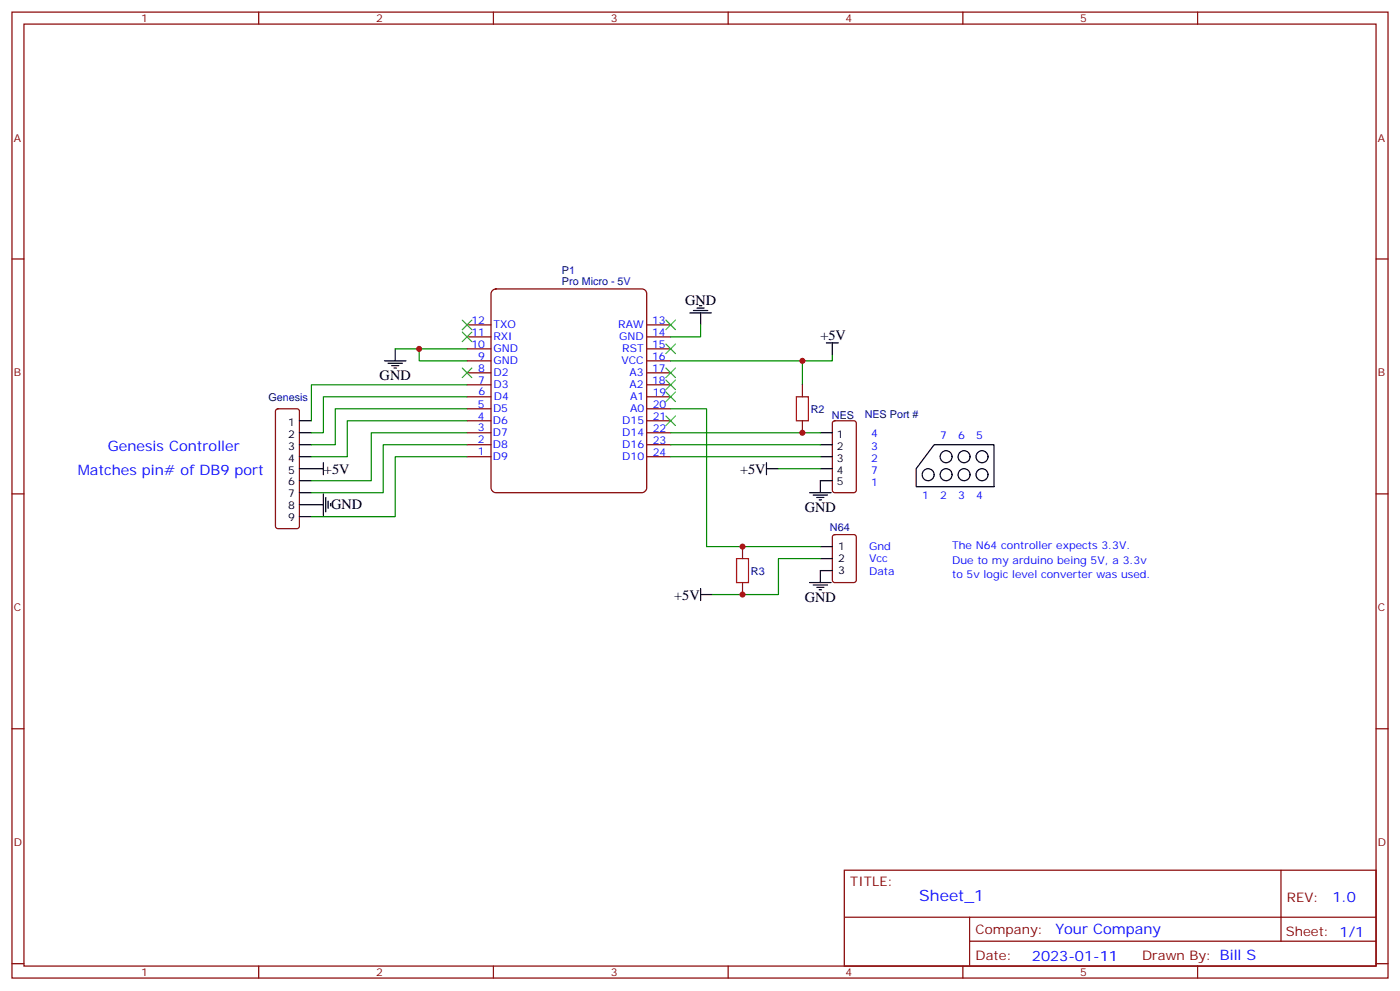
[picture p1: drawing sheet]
<svg xmlns="http://www.w3.org/2000/svg" width="412mm" height="292mm" viewBox="0 0 412 292" stroke-linecap="round" stroke-linejoin="round" font-family="sans-serif">
<g fill="none" stroke="#870000" stroke-width=".35">
<path d="M3.5 3.6h405.4v284.3h-405.4zM7.1 7.1h398.2v277.3h-398.2zM76.2 3.6v3.5M145.3 3.6v3.5M214.5 3.6v3.5M283.6 3.6v3.5M352.8 3.6v3.5M3.5 76.2h3.6M405.3 76.2h3.6M3.5 145.4h3.6M405.3 145.4h3.6M3.5 214.5h3.6"/>
<path d="M405.3 214.5h3.6M248.7 256.2h156.6v28.2h-156.6zM377.3 256.2v20.9M248.7 270h156.5M285.6 277.1h119.6M285.6 270v14.1M3.5 283.7h3.6M76.2 284.4v3.5M145.3 284.4v3.5M214.5 284.4v3.5M283.6 284.4v3.5M352.8 284.4v3.5"/>
<path d="M405.3 283.7h3.6"/>
</g>
<path d="M145 85.6l1-.5h43.1a1.41 1.41 0 0 1 1.4 1.4v57.1a1.51 1.51 0 0 1-1.4 1.4h-43.1a1.51 1.51 0 0 1-1.4-1.4v-57.1z" fill="#fff" stroke="#800000" stroke-width=".35"/>
<g fill="none" stroke="#870000" stroke-width=".35">
<path d="M137.6 99.2h7M137.6 95.6h7M190.5 99.2h7.1M190.5 95.6h7.1M137.6 116.8h7M137.6 113.3h7M137.6 109.7h7M137.6 106.2h7M137.6 102.7h7M190.5 116.8h7.1M190.5 113.3h7.1M190.5 109.7h7.1"/>
<path d="M190.5 106.2h7.1M190.5 102.7h7.1M236.4 113.3v3.5M81.4 120.5l.4-.2h5.7l.5 .2 .2 .5v33.9l-.2 .5-.5 .2h-5.7l-.5-.2-.2-.5v-33.9zM137.6 134.4h7M137.6 130.9h7M137.6 127.4h7M137.6 123.9h7M137.6 120.3h7M190.5 134.4h7.1M190.5 130.9h7.1M190.5 127.4h7.1"/>
<path d="M190.5 123.9h7.1M190.5 120.3h7.1M236.4 123.9v3.5M245.4 124.1l.5-.2h5.6l.7 .4v20l-.4 .7h-5.9l-.7-.4v-20zM245.4 157.6l.5-.2h5.6l.7 .4v13l-.4 .6-5.9 .1-.7-.5v-12.9zM218.7 160.9v3.5M218.7 171.5v3.5"/>
</g>
<g fill="none" stroke="#000" stroke-width=".35">
<path d="M203.2 92.1h6.3M204.3 91.4h4.2M205.3 90.7h2.1M206 90h.7M206.4 92.1v3.5M113.2 106.2h6.4M114.3 106.9h4.2M115.4 107.6h2.1M116.1 108.3h.7M116.4 102.7v3.5M243.4 100.9h3.5M245.2 100.9v3.6"/>
<path d="M88.2 127.4h3.5M88.2 130.9h3.5M88.2 134.4h3.5M88.2 138h7M88.2 123.9h3.5M95.2 136.2v3.5M225.8 138h3.5M225.8 136.2v3.5M241.7 127.4h3.5M241.7 130.9h3.5M241.7 134.4h3.5M241.7 138h3.5"/>
<path d="M275.2 130.9h17.6v12.4h-22.9v-5.3zM88.2 141.5h3.5M88.2 145h3.5M88.2 148.6h7M88.2 152.1h3.5M95.2 145.4v6.3M96 146.4v4.3M96.7 147.5v2.1M97.4 148.2v.7M238.5 145h6.3M239.5 145.7h4.3M240.6 146.4h2.1"/>
<path d="M241.3 147.1h.7M245.2 141.5h-3.5v3.5M206.4 173.2v3.6M206.4 175h3.5M238.5 171.5h6.3M239.5 172.2h4.3M240.6 172.9h2.1M241.3 173.6h.7M241.7 160.9h3.5M241.7 164.4h3.5M245.2 168h-3.5v3.5"/>
<circle cx="273.4" cy="139.7" r="1.76"/>
<circle cx="278.7" cy="134.4" r="1.76"/>
<circle cx="278.7" cy="139.7" r="1.76"/>
<circle cx="284" cy="134.4" r="1.76"/>
<circle cx="284" cy="139.7" r="1.76"/>
<circle cx="289.3" cy="134.4" r="1.76"/>
<circle cx="289.3" cy="139.7" r="1.76"/>
</g>
<g fill="none" stroke="#008700" stroke-width=".35">
<path d="M206.4 95.6v3.6h-8.8M116.4 102.7h21.2M123.5 102.7v3.5h14.1M137.6 113.3h-45.9v10.6M137.6 116.8h-42.4v10.6h-3.5M236.4 106.2v7.1M245.2 104.5v1.7h-47.6M137.6 120.3h-38.8v10.6h-7.1M137.6 123.9h-35.3v10.5h-10.6M137.6 127.4h-28.2v14.1h-17.7M137.6 130.9h-24.7v14.1h-21.2M137.6 134.4h-21.2v17.7h-24.7"/>
<path d="M197.6 120.3h10.5v40.6h33.6M197.6 127.4h44.1M197.6 130.9h44.1M197.6 134.4h44.1M229.3 138h12.4M241.7 164.4h-12.4v10.6h-19.4"/>
</g>
<g fill="none" stroke="#3c3" stroke-width=".35">
<path d="M136.2 94.2l2.8 2.8M136.2 97.8l2.8 2.8M139 94.2l-2.8 2.8M139 97.8l-2.8 2.8M196.1 94.2l2.9 2.8M199 94.2l-2.9 2.8M136.2 108.3l2.8 2.9M139 108.3l-2.8 2.9M196.1 101.3l2.9 2.8M196.1 108.3l2.9 2.9M196.1 111.9l2.9 2.8M196.1 115.4l2.9 2.8"/>
<path d="M199 101.3l-2.9 2.8M199 108.3l-2.9 2.9M199 111.9l-2.9 2.8M199 115.4l-2.9 2.8M196.1 122.4l2.9 2.9M199 122.4l-2.9 2.9"/>
</g>
<path d="M234.6 116.8h3.5v7.1h-3.5zM217 164.4h3.5v7.1h-3.5z" fill="none" stroke="#a10000" stroke-width=".35"/>
<g fill="#c00">
<circle cx="123.5" cy="102.7" r=".88"/>
<circle cx="236.4" cy="106.2" r=".88"/>
<circle cx="236.4" cy="127.4" r=".88"/>
<circle cx="218.7" cy="175" r=".88"/>
<circle cx="218.7" cy="160.9" r=".88"/>
</g>
<text font-size="4.6" fill="#00f" x="270.8" y="265.2">Sheet_1</text>
<g font-size="4.2">
<text x="201.8" y="89.6">GND</text>
<text x="241.7" y="100.2">+5V</text>
<text x="111.8" y="111.9">GND</text>
<text x="95.4" y="139.5">+5V</text>
<text x="218" y="139.5">+5V</text>
<text x="97.5" y="150">GND</text>
<text x="237.1" y="150.7">GND</text>
<text x="198.6" y="176.5">+5V</text>
<text x="237.1" y="177.1">GND</text>
</g>
<g font-size="4.2" fill="#00f">
<text x="31.7" y="132.7">Genesis Controller</text>
<text x="22.9" y="139.7">Matches pin# of DB9 port</text>
<text x="392.5" y="265.4">1.0</text>
<text x="310.9" y="275">Your Company</text>
<text x="304" y="282.8">2023-01-11</text>
</g>
<g font-size="3.9" fill="#800">
<text x="250.5" y="260.7">TITLE:</text>
<text x="379.1" y="265.4">REV:</text>
<text x="287.4" y="274.9">Company:</text>
<text x="378.7" y="275.6">Sheet: 1/1</text>
<text x="287.4" y="282.6">Date:</text>
<text x="336.4" y="282.7">Drawn By: Bill S</text>
</g>
<g font-size="3.2" fill="#800">
<text x="41.6" y="6.6">1</text>
<text x="110.8" y="6.6">2</text>
<text x="179.9" y="6.6">3</text>
<text x="249.1" y="6.6">4</text>
<text x="318.2" y="6.6">5</text>
<text x="4.1" y="41.7">A</text>
<text x="405.9" y="41.7">A</text>
<text x="4.1" y="110.8">B</text>
<text x="405.9" y="110.8">B</text>
<text x="4.1" y="180">C</text>
<text x="405.9" y="180">C</text>
<text x="4.1" y="249.1">D</text>
<text x="405.9" y="249.1">D</text>
<text x="41.6" y="287.4">1</text>
<text x="110.8" y="287.4">2</text>
<text x="179.9" y="287.4">3</text>
<text x="249.1" y="287.4">4</text>
<text x="318.2" y="287.4">5</text>
</g>
<g font-size="3.2" fill="#000080">
<text x="165.5" y="84">Pro Micro - 5V</text>
<text x="165.5" y="80.8">P1</text>
<text x="79.1" y="118">Genesis</text>
<text x="238.8" y="121.5">R2</text>
<text x="245.1" y="123.2">NES</text>
<text x="254.7" y="123.2">NES Port #</text>
<text x="244.5" y="156.3">N64</text>
<text x="221.2" y="169.2">R3</text>
</g>
<g font-size="3.2" fill="#00f">
<text x="138.8" y="95.3">12</text>
<text x="192.1" y="95.2">13</text>
<text x="138.8" y="98.8">11</text>
<text x="145.3" y="100.2">RXI</text>
<text x="145.3" y="96.7">TXO</text>
<text x="182.1" y="96.7">RAW</text>
<text x="182.3" y="100.2">GND</text>
<text x="192.1" y="98.8">14</text>
<text x="138.8" y="102.3">10</text>
<text x="140.9" y="105.9">9</text>
<text x="145.3" y="107.3">GND</text>
<text x="145.3" y="103.8">GND</text>
<text x="183" y="107.2">VCC</text>
<text x="183.3" y="103.7">RST</text>
<text x="192.1" y="102.3">15</text>
<text x="192.1" y="105.8">16</text>
<text x="140.9" y="112.9">7</text>
<text x="140.9" y="109.4">8</text>
<text x="145.3" y="110.8">D2</text>
<text x="185.4" y="110.8">A3</text>
<text x="192.1" y="109.4">17</text>
<text x="192.1" y="112.9">18</text>
<text x="141" y="116.4">6</text>
<text x="145.3" y="114.3">D3</text>
<text x="145.4" y="117.8">D4</text>
<text x="185.4" y="114.3">A2</text>
<text x="185.6" y="117.9">A1</text>
<text x="192.3" y="116.5">19</text>
<text x="192.3" y="120">20</text>
<text x="140.7" y="123.5">4</text>
<text x="140.7" y="120">5</text>
<text x="145.2" y="124.9">D6</text>
<text x="145.2" y="121.4">D5</text>
<text x="183.3" y="124.9">D15</text>
<text x="185.6" y="121.4">A0</text>
<text x="192.3" y="123.5">21</text>
<text x="140.7" y="130.5">2</text>
<text x="140.7" y="127">3</text>
<text x="145.2" y="132">D8</text>
<text x="145.2" y="128.4">D7</text>
<text x="183.3" y="128.4">D14</text>
<text x="183.3" y="132">D16</text>
<text x="192.3" y="127">22</text>
<text x="192.3" y="130.6">23</text>
<text x="256.7" y="128.8">4</text>
<text x="276.9" y="129.2">7</text>
<text x="282.2" y="129.2">6</text>
<text x="287.5" y="129.2">5</text>
<text x="140.7" y="134.1">1</text>
<text x="145.2" y="135.5">D9</text>
<text x="183.3" y="135.5">D10</text>
<text x="192.3" y="134.1">24</text>
<text x="256.7" y="132.3">3</text>
<text x="256.7" y="135.9">2</text>
<text x="256.7" y="143">1</text>
<text x="256.7" y="139.4">7</text>
<text x="271.6" y="146.8">1</text>
<text x="276.9" y="146.8">2</text>
<text x="282.2" y="146.8">3</text>
<text x="287.5" y="146.8">4</text>
<text x="256" y="162">Gnd</text>
<text x="280.5" y="161.7">The N64 controller expects 3.3V.</text>
<text x="256" y="165.5">Vcc</text>
<text x="280.5" y="165.9">Due to my arduino being 5V, a 3.3v</text>
<text x="256" y="169.1">Data</text>
<text x="280.5" y="170.2">to 5v logic level converter was used.</text>
</g>
<g font-size="3.2">
<text x="84.9" y="125.3">1</text>
<text x="84.9" y="128.8">2</text>
<text x="246.5" y="128.8">1</text>
<text x="84.9" y="132.3">3</text>
<text x="84.9" y="135.9">4</text>
<text x="246.5" y="132.3">2</text>
<text x="246.5" y="135.9">3</text>
<text x="84.9" y="139.4">5</text>
<text x="84.9" y="142.9">6</text>
<text x="246.5" y="139.4">4</text>
<text x="246.5" y="142.9">5</text>
<text x="84.9" y="146.4">7</text>
<text x="84.9" y="150">8</text>
<text x="84.9" y="153.5">9</text>
<text x="246.9" y="162">1</text>
<text x="246.9" y="165.5">2</text>
<text x="246.9" y="169">3</text>
</g>
</svg>
